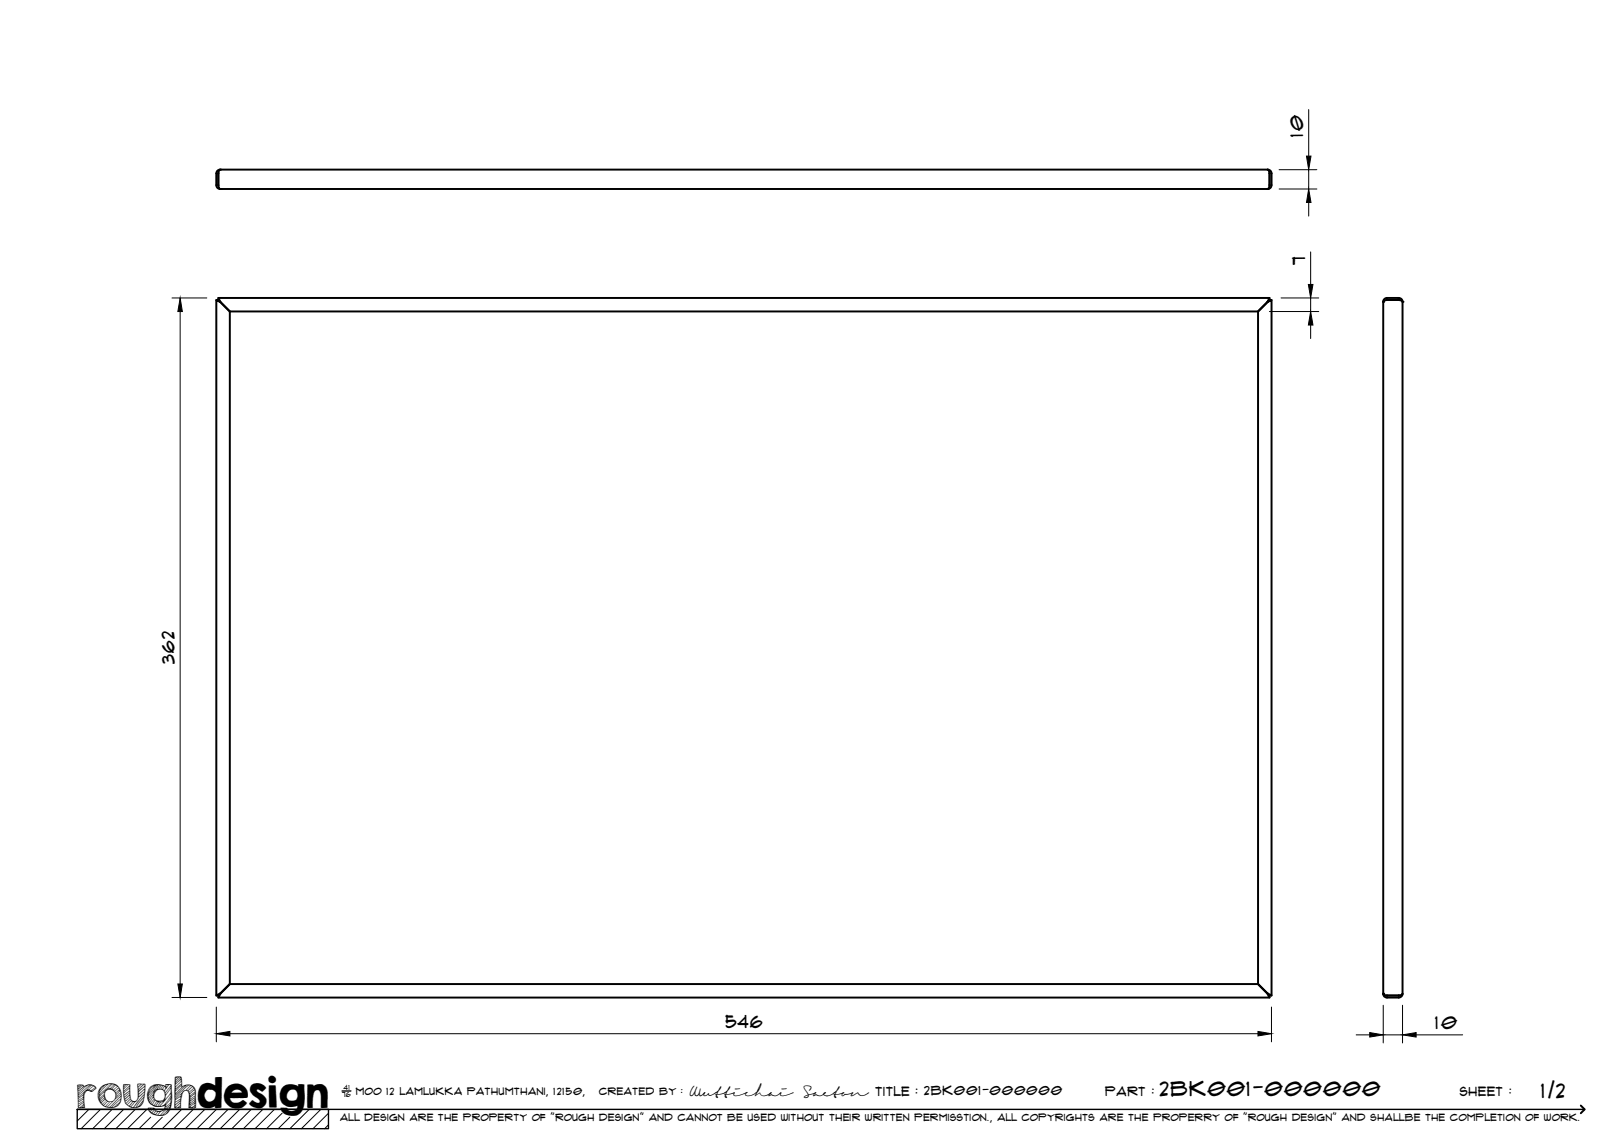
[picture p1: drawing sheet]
<svg xmlns="http://www.w3.org/2000/svg" width="420mm" height="297mm" viewBox="0 0 420 297" stroke-linecap="round" stroke-linejoin="round" font-family="sans-serif">
<!-- layer: Visible -->
<g fill="none" stroke="#000" stroke-width=".51">
<path d="M56.5 47.9v.2M56.5 44.9v3M56.5 44.9l.1-.7 .4-.3h271.1l.5 .2 .4 .5v3.4l-.4 .7-.7 .2M56.5 44.7v.2M57 48.9h.1M57 43.9l-.7 .2-.3 .7v3.3l.3 .6 .7 .2M327.9 43.9l.4 .3 .1 .6v3.4l-.4 .7h-271l-.4-.3-.1-.7M328.4 44.7l.1 .2M328.5 47.9l-.1 .2M56.5 77.1v.5l.5 .5-1-.5v180l1-.5 2.5-2.5v-174l-3-3h-.5M328.4 77.1v.5l-3 3h-265.9l-2.5-2.5-.5-1h271.9l-.4 1 .5-.5h.5M357.9 78.1l.2-.6 .7-.4h3.4l.4 .4 .3 .6"/>
<path d="M357.9 78l.9-.4h3.2l.9 .4v179.2l-.9 .4h-3.2l-.9-.4zM358.9 77.6h-.2M361.9 77.6h.2M57 257.1l-.5 .5h-.5M57 257.1h.1M57 257.1l-.5 1h271.9l-.5-1-2.5-2.5h-265.9l-3 3v.5M329 257.6h-.5l-3-3v-174l2.5-2.5 1-.5v180l-1-.5 .4 .5v.5M357.9 257.1l.2 .7 .7 .3h3.3l.5-.3 .3-.7M357.9 257.1h.1M358.7 257.6h3.4M362.9 257.1h.1"/>
</g>
<g fill="#000">
<circle cx="57" cy="43.9" r=".25"/>
<circle cx="57" cy="48.9" r=".25"/>
<circle cx="328" cy="48.9" r=".25"/>
<circle cx="357.9" cy="78.1" r=".25"/>
<circle cx="362.9" cy="78.1" r=".25"/>
<circle cx="357.9" cy="257.1" r=".25"/>
</g>
<!-- layer: TitleBlock -->
<path d="M20 287h65v5h-65zM20 287h390M88.5 282.3h2.3" fill="none" stroke="#000" stroke-width=".36"/>
<path d="M409 286.1l1 .9-1 1" fill="none" stroke="#000" stroke-width=".51"/>
<g fill="none" stroke="#000" stroke-width=".26">
<path d="M23 287l-3 3.1M26 287l-5 5M29 287l-5 5M32 287l-5 5M35 287l-5 5M38 287l-5 5M39 289.1l-3 2.9M42 289.1l-3 2.9M47 287l-5 5M50 287l-5 5M53 287l-5 5M56 287l-5 5"/>
<path d="M59 287l-5 5M62 287l-5 5M65 287l-5 5M68 287l-5 5M71 287l-5 5M73 288l-4 4M75 289.1l-3 2.9M80 287l-5 5M83 287l-5 5M85 288l-4 4M85 291l-1 1"/>
</g>
<!-- layer: FD_Dimensions -->
<g fill="none" stroke="#000" stroke-width=".26">
<path d="M338.6 28.3v12.1M330.9 48.9h9.8M330.9 43.9h9.8M338.6 43.9v5M338.6 52.4v3.5M44.5 77.1h9M331.4 77.1h9.8M339.1 65.2v8.4M339.1 77.1v3.5M46.6 80.6v174M328.4 80.6h12.8M339.1 84.1v3.5"/>
<path d="M44.5 258.1h9M56 260.6v9M59.5 267.5h266M329 260.6v9M350.9 267.8h3.5M357.9 260.1v9.8M357.9 267.8h5M362.9 260.1v9.8M366.4 267.8h12"/>
</g>
<path d="M338.6 48.9l.6 3.5h-1.2zM338 40.4h1.2l-.6 3.5zM338.5 73.6h1.2l-.6 3.5zM46.6 77.1l.6 3.5h-1.2zM339.1 80.6l.6 3.5h-1.2zM46 254.6h1.2l-.6 3.5zM56 267.5l3.5-.6v1.1zM325.5 266.9l3.5 .6-3.5 .5zM354.4 267.2l3.5 .6-3.5 .5zM362.9 267.8l3.5-.6v1.1z" fill="#000" stroke="#000" stroke-width=".26"/>
<text font-size="9.7" x="19.9" y="286.8">roughdesign</text>
<g font-size="5.3">
<text x="300.1" y="283.6">2BK001-000000</text>
<text x="398.7" y="284">1/2</text>
</g>
<g font-size="4.6">
<text x="337.1" y="35.5" transform="rotate(-90 337.1 35.5)">10</text>
<text x="337.7" y="68.7" transform="rotate(-90 337.7 68.7)">7</text>
<text x="45.1" y="171.8" transform="rotate(-90 45.1 171.8)">362</text>
<text x="187.7" y="266">546</text>
<text x="371.3" y="266.3">10</text>
</g>
<g font-size="3.4">
<text x="178.3" y="283.5">Wuttichai</text>
<text x="208.1" y="283.5">Saeton title : 2BK001-000000</text>
</g>
<g font-size="3.3">
<text x="286" y="283.5">Part :</text>
<text x="377.7" y="283.5">sheet :</text>
</g>
<g font-size="2.7">
<text x="92.1" y="283.3">moo 12 Lamlukka pathumthani, 12150,</text>
<text x="155" y="283.3">created by :</text>
</g>
<text font-size="2.6" x="88" y="290.1">all design are the property of &quot;rough design&quot; and cannot be used without their written permisstion., all copyrights are the properry of &quot;rough design&quot; and shallbe the completion of work.</text>
<g font-size="1.9">
<text x="88.5" y="283.9">76</text>
<text x="88.9" y="282.1">41</text>
</g>
</svg>
